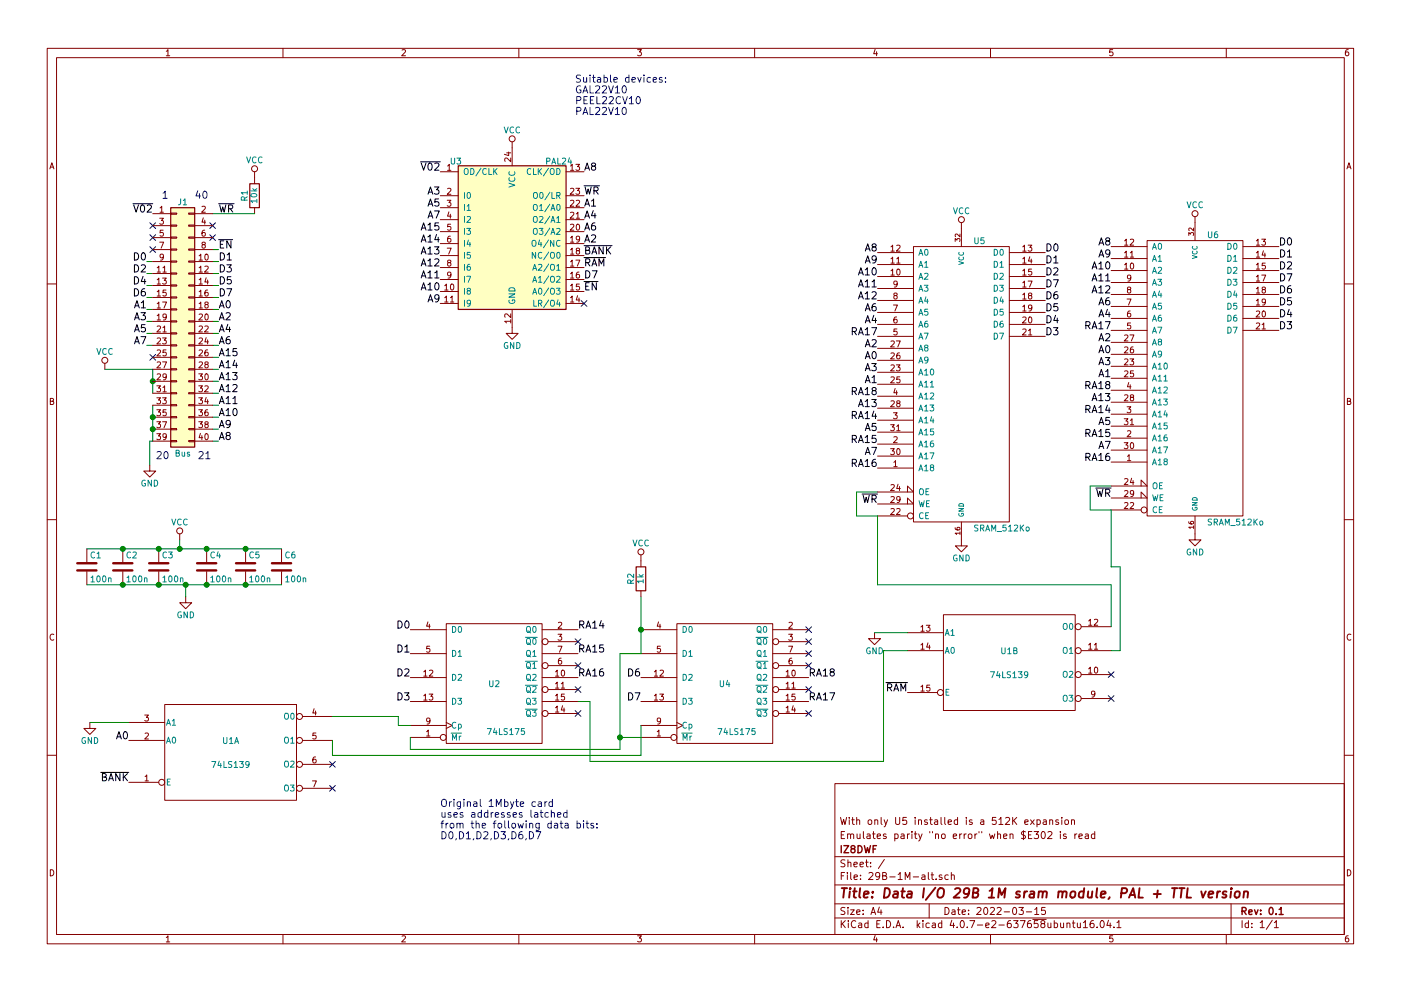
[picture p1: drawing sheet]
EESchema Schematic File Version 2
LIBS:power
LIBS:device
LIBS:switches
LIBS:relays
LIBS:motors
LIBS:transistors
LIBS:conn
LIBS:linear
LIBS:regul
LIBS:74xx
LIBS:cmos4000
LIBS:adc-dac
LIBS:memory
LIBS:xilinx
LIBS:microcontrollers
LIBS:dsp
LIBS:microchip
LIBS:analog_switches
LIBS:motorola
LIBS:texas
LIBS:intel
LIBS:audio
LIBS:interface
LIBS:digital-audio
LIBS:philips
LIBS:display
LIBS:cypress
LIBS:siliconi
LIBS:opto
LIBS:atmel
LIBS:contrib
LIBS:valves
LIBS:sram-large
LIBS:atf1502as-a
LIBS:Logic_Programmable
LIBS:29B-1M-alt-cache
EELAYER 25 0
EELAYER END
$Descr A4 11693 8268
encoding utf-8
Sheet 1 1
Title "Data I/O 29B 1M sram module, PAL + TTL version"
Date "2022-03-15"
Rev "0.1"
Comp "IZ8DWF"
Comment1 "Emulates parity \"no error\" when $E302 is read"
Comment2 "With only U5 installed is a 512K expansion"
Comment3 ""
Comment4 ""
$EndDescr
Text Label 1275 1775 2    60   ~ 0
~V02
Text Label 1825 1775 0    60   ~ 0
~WR
NoConn ~ 1275 1875
NoConn ~ 1275 1975
NoConn ~ 1275 2075
NoConn ~ 1775 1875
NoConn ~ 1775 1975
Text Label 1825 2075 0    60   ~ 0
~EN
Wire Wire Line
	1825 2075 1775 2075
Text Label 1225 2175 2    60   ~ 0
D0
Text Label 1225 2275 2    60   ~ 0
D2
Text Label 1225 2375 2    60   ~ 0
D4
Text Label 1225 2475 2    60   ~ 0
D6
Text Label 1825 2175 0    60   ~ 0
D1
Text Label 1825 2275 0    60   ~ 0
D3
Text Label 1825 2375 0    60   ~ 0
D5
Text Label 1825 2475 0    60   ~ 0
D7
$Comp
L GND #PWR01
U 1 1
P 1250 3875
F 0 "#PWR01" H 1250 3625 50  0001 C CNN
F 1 "GND" H 1250 3725 50  0000 C CNN
F 2 "" H 1250 3875 50  0001 C CNN
F 3 "" H 1250 3875 50  0001 C CNN
	1    1250 3875
	1    0    0    -1  
$EndComp
Wire Wire Line
	1275 3375 1275 3675
Wire Wire Line
	1275 3675 1250 3675
Wire Wire Line
	1250 3675 1250 3875
$Comp
L VCC #PWR02
U 1 1
P 875 3075
F 0 "#PWR02" H 875 2925 50  0001 C CNN
F 1 "VCC" H 875 3225 50  0000 C CNN
F 2 "" H 875 3075 50  0001 C CNN
F 3 "" H 875 3075 50  0001 C CNN
	1    875  3075
	1    0    0    -1  
$EndComp
Wire Wire Line
	875  3075 1275 3075
Wire Wire Line
	1275 3075 1275 3275
Connection ~ 1275 3175
$Comp
L VCC #PWR03
U 1 1
P 4275 1225
F 0 "#PWR03" H 4275 1075 50  0001 C CNN
F 1 "VCC" H 4275 1375 50  0000 C CNN
F 2 "" H 4275 1225 50  0001 C CNN
F 3 "" H 4275 1225 50  0001 C CNN
	1    4275 1225
	1    0    0    -1  
$EndComp
$Comp
L GND #PWR04
U 1 1
P 4275 2725
F 0 "#PWR04" H 4275 2475 50  0001 C CNN
F 1 "GND" H 4275 2575 50  0000 C CNN
F 2 "" H 4275 2725 50  0001 C CNN
F 3 "" H 4275 2725 50  0001 C CNN
	1    4275 2725
	1    0    0    -1  
$EndComp
NoConn ~ 1275 2975
Text Label 1225 2575 2    60   ~ 0
A1
Text Label 1225 2675 2    60   ~ 0
A3
Text Label 1225 2775 2    60   ~ 0
A5
Text Label 1225 2875 2    60   ~ 0
A7
Wire Wire Line
	1225 2175 1275 2175
Wire Wire Line
	1225 2275 1275 2275
Wire Wire Line
	1225 2375 1275 2375
Wire Wire Line
	1225 2475 1275 2475
Wire Wire Line
	1225 2575 1275 2575
Wire Wire Line
	1225 2675 1275 2675
Wire Wire Line
	1225 2775 1275 2775
Wire Wire Line
	1225 2875 1275 2875
Wire Wire Line
	1775 2175 1825 2175
Wire Wire Line
	1775 2275 1825 2275
Wire Wire Line
	1775 2375 1825 2375
Wire Wire Line
	1775 2475 1825 2475
Text Label 1825 2575 0    60   ~ 0
A0
Text Label 1825 2675 0    60   ~ 0
A2
Text Label 1825 2775 0    60   ~ 0
A4
Text Label 1825 2875 0    60   ~ 0
A6
Text Label 1825 2975 0    60   ~ 0
A15
Text Label 1825 3075 0    60   ~ 0
A14
Text Label 1825 3175 0    60   ~ 0
A13
Text Label 1825 3275 0    60   ~ 0
A12
Text Label 1825 3375 0    60   ~ 0
A11
Text Label 1825 3475 0    60   ~ 0
A10
Text Label 1825 3575 0    60   ~ 0
A9
Text Label 1825 3675 0    60   ~ 0
A8
Wire Wire Line
	1775 2675 1825 2675
Wire Wire Line
	1775 2775 1825 2775
Wire Wire Line
	1825 2875 1775 2875
Wire Wire Line
	1775 2975 1825 2975
Wire Wire Line
	1825 3075 1775 3075
Wire Wire Line
	1775 3175 1825 3175
Wire Wire Line
	1825 3275 1775 3275
Wire Wire Line
	1825 3375 1775 3375
Wire Wire Line
	1825 3475 1775 3475
Wire Wire Line
	1825 3575 1775 3575
Wire Wire Line
	1825 3675 1775 3675
Wire Wire Line
	1825 2575 1775 2575
Text Label 4875 2425 0    60   ~ 0
~EN
$Comp
L C C3
U 1 1
P 1325 4725
F 0 "C3" H 1350 4825 50  0000 L CNN
F 1 "100n" H 1350 4625 50  0000 L CNN
F 2 "Capacitors_SMD:C_0805_HandSoldering" H 1363 4575 50  0001 C CNN
F 3 "" H 1325 4725 50  0001 C CNN
	1    1325 4725
	1    0    0    -1  
$EndComp
$Comp
L C C2
U 1 1
P 1025 4725
F 0 "C2" H 1050 4825 50  0000 L CNN
F 1 "100n" H 1050 4625 50  0000 L CNN
F 2 "Capacitors_SMD:C_0805_HandSoldering" H 1063 4575 50  0001 C CNN
F 3 "" H 1025 4725 50  0001 C CNN
	1    1025 4725
	1    0    0    -1  
$EndComp
$Comp
L C C4
U 1 1
P 1725 4725
F 0 "C4" H 1750 4825 50  0000 L CNN
F 1 "100n" H 1750 4625 50  0000 L CNN
F 2 "Capacitors_SMD:C_0805_HandSoldering" H 1763 4575 50  0001 C CNN
F 3 "" H 1725 4725 50  0001 C CNN
	1    1725 4725
	1    0    0    -1  
$EndComp
$Comp
L C C5
U 1 1
P 2050 4725
F 0 "C5" H 2075 4825 50  0000 L CNN
F 1 "100n" H 2075 4625 50  0000 L CNN
F 2 "Capacitors_SMD:C_0805_HandSoldering" H 2088 4575 50  0001 C CNN
F 3 "" H 2050 4725 50  0001 C CNN
	1    2050 4725
	1    0    0    -1  
$EndComp
$Comp
L C C1
U 1 1
P 725 4725
F 0 "C1" H 750 4825 50  0000 L CNN
F 1 "100n" H 750 4625 50  0000 L CNN
F 2 "Capacitors_SMD:C_0805_HandSoldering" H 763 4575 50  0001 C CNN
F 3 "" H 725 4725 50  0001 C CNN
	1    725  4725
	1    0    0    -1  
$EndComp
$Comp
L C C6
U 1 1
P 2350 4725
F 0 "C6" H 2375 4825 50  0000 L CNN
F 1 "100n" H 2375 4625 50  0000 L CNN
F 2 "Capacitors_SMD:C_0805_HandSoldering" H 2388 4575 50  0001 C CNN
F 3 "" H 2350 4725 50  0001 C CNN
	1    2350 4725
	1    0    0    -1  
$EndComp
$Comp
L GND #PWR05
U 1 1
P 1550 4975
F 0 "#PWR05" H 1550 4725 50  0001 C CNN
F 1 "GND" H 1550 4825 50  0000 C CNN
F 2 "" H 1550 4975 50  0001 C CNN
F 3 "" H 1550 4975 50  0001 C CNN
	1    1550 4975
	1    0    0    -1  
$EndComp
$Comp
L VCC #PWR06
U 1 1
P 1500 4500
F 0 "#PWR06" H 1500 4350 50  0001 C CNN
F 1 "VCC" H 1500 4650 50  0000 C CNN
F 2 "" H 1500 4500 50  0001 C CNN
F 3 "" H 1500 4500 50  0001 C CNN
	1    1500 4500
	1    0    0    -1  
$EndComp
Wire Wire Line
	725  4575 2350 4575
Connection ~ 1025 4575
Connection ~ 1325 4575
Connection ~ 1725 4575
Connection ~ 2050 4575
Wire Wire Line
	725  4875 2350 4875
Connection ~ 1025 4875
Connection ~ 1325 4875
Connection ~ 1725 4875
Connection ~ 2050 4875
Wire Wire Line
	1500 4500 1500 4575
Connection ~ 1500 4575
Wire Wire Line
	1550 4975 1550 4875
Connection ~ 1550 4875
Text Label 3675 1425 2    60   ~ 0
~V02
Text Label 7325 3200 2    60   ~ 0
A1
Text Label 7325 3000 2    60   ~ 0
A0
Text Label 7325 2900 2    60   ~ 0
A2
Text Label 7325 3100 2    60   ~ 0
A3
Text Label 7325 2700 2    60   ~ 0
A4
Text Label 7325 3600 2    60   ~ 0
A5
Text Label 7325 2600 2    60   ~ 0
A6
Text Label 7325 3800 2    60   ~ 0
A7
Text Label 7325 2100 2    60   ~ 0
A8
Text Label 7325 2200 2    60   ~ 0
A9
Text Label 7325 2300 2    60   ~ 0
A10
Text Label 7325 2400 2    60   ~ 0
A11
Text Label 7325 2500 2    60   ~ 0
A12
Text Label 7325 3400 2    60   ~ 0
A13
Text Label 7325 3500 2    60   ~ 0
RA14
Text Label 7325 3700 2    60   ~ 0
RA15
Text Label 7325 3900 2    60   ~ 0
RA16
Text Label 7325 2800 2    60   ~ 0
RA17
Text Label 7325 3300 2    60   ~ 0
RA18
Text Label 1075 6175 2    60   ~ 0
A0
Text Label 4875 1725 0    60   ~ 0
A1
Text Label 4875 2025 0    60   ~ 0
A2
Text Label 3675 1625 2    60   ~ 0
A3
Text Label 4875 1825 0    60   ~ 0
A4
Text Label 3675 1725 2    60   ~ 0
A5
Text Label 4875 1925 0    60   ~ 0
A6
Text Label 3675 1825 2    60   ~ 0
A7
Text Label 4875 1425 0    60   ~ 0
A8
Text Label 3675 2525 2    60   ~ 0
A9
Text Label 3675 2425 2    60   ~ 0
A10
Text Label 3675 2325 2    60   ~ 0
A11
Text Label 3675 2225 2    60   ~ 0
A12
Text Label 3675 2125 2    60   ~ 0
A13
Text Label 3675 2025 2    60   ~ 0
A14
Text Label 3675 1925 2    60   ~ 0
A15
Text Label 3425 5250 2    60   ~ 0
D0
Text Label 3425 5450 2    60   ~ 0
D1
Text Label 3425 5650 2    60   ~ 0
D2
Text Label 3425 5850 2    60   ~ 0
D3
Text Label 5350 5650 2    60   ~ 0
D6
Text Label 5350 5850 2    60   ~ 0
D7
Text Label 6750 5650 0    60   ~ 0
RA18
Text Label 6750 5850 0    60   ~ 0
RA17
Text Label 4825 5650 0    60   ~ 0
RA16
Text Label 4825 5450 0    60   ~ 0
RA15
Text Label 4825 5250 0    60   ~ 0
RA14
Text Label 9275 4150 2    60   ~ 0
~WR
$Comp
L R R1
U 1 1
P 2125 1625
F 0 "R1" V 2205 1625 50  0000 C CNN
F 1 "10k" V 2125 1625 50  0000 C CNN
F 2 "Resistors_SMD:R_0805_HandSoldering" V 2055 1625 50  0001 C CNN
F 3 "" H 2125 1625 50  0001 C CNN
	1    2125 1625
	-1   0    0    1   
$EndComp
$Comp
L VCC #PWR07
U 1 1
P 2125 1475
F 0 "#PWR07" H 2125 1325 50  0001 C CNN
F 1 "VCC" H 2125 1625 50  0000 C CNN
F 2 "" H 2125 1475 50  0001 C CNN
F 3 "" H 2125 1475 50  0001 C CNN
	1    2125 1475
	1    0    0    -1  
$EndComp
Text Label 8725 2400 0    60   ~ 0
D7
Text Label 8725 2500 0    60   ~ 0
D6
Text Label 8725 2600 0    60   ~ 0
D5
Text Label 8725 2700 0    60   ~ 0
D4
Text Label 8725 2800 0    60   ~ 0
D3
Text Label 8725 2300 0    60   ~ 0
D2
Text Label 8725 2200 0    60   ~ 0
D1
Text Label 8725 2100 0    60   ~ 0
D0
Text Notes 3675 7000 0    60   ~ 0
Original 1Mbyte card\nuses addresses latched \nfrom the following data bits:\nD0,D1,D2,D3,D6,D7
Wire Wire Line
	1775 1775 2125 1775
Text Label 4875 1625 0    60   ~ 0
~WR
$Comp
L SRAM_512Ko U6
U 1 1
P 9975 3150
F 0 "U6" H 10075 4350 50  0000 L CNN
F 1 "SRAM_512Ko" H 10075 1950 50  0000 L CNN
F 2 "Housings_DIP:DIP-32_W15.24mm_Socket" H 9975 3150 50  0001 C CNN
F 3 "" H 9975 3150 50  0001 C CNN
	1    9975 3150
	1    0    0    -1  
$EndComp
$Comp
L SRAM_512Ko U5
U 1 1
P 8025 3200
F 0 "U5" H 8125 4400 50  0000 L CNN
F 1 "SRAM_512Ko" H 8125 2000 50  0000 L CNN
F 2 "Housings_DIP:DIP-32_W15.24mm_Socket" H 8025 3200 50  0001 C CNN
F 3 "" H 8025 3200 50  0001 C CNN
	1    8025 3200
	1    0    0    -1  
$EndComp
$Comp
L 74LS175 U4
U 1 1
P 6050 5700
F 0 "U4" H 6050 5700 50  0000 C CNN
F 1 "74LS175" H 6150 5300 50  0000 C CNN
F 2 "Housings_SOIC:SOIC-16_3.9x9.9mm_Pitch1.27mm" H 6050 5700 50  0001 C CNN
F 3 "" H 6050 5700 50  0001 C CNN
	1    6050 5700
	1    0    0    -1  
$EndComp
$Comp
L 74LS175 U2
U 1 1
P 4125 5700
F 0 "U2" H 4125 5700 50  0000 C CNN
F 1 "74LS175" H 4225 5300 50  0000 C CNN
F 2 "Housings_SOIC:SOIC-16_3.9x9.9mm_Pitch1.27mm" H 4125 5700 50  0001 C CNN
F 3 "" H 4125 5700 50  0001 C CNN
	1    4125 5700
	1    0    0    -1  
$EndComp
$Comp
L 74LS139 U1
U 2 1
P 8425 5525
F 0 "U1" H 8425 5625 50  0000 C CNN
F 1 "74LS139" H 8425 5425 50  0000 C CNN
F 2 "Housings_SOIC:SOIC-16_3.9x9.9mm_Pitch1.27mm" H 8425 5525 50  0001 C CNN
F 3 "" H 8425 5525 50  0001 C CNN
	2    8425 5525
	1    0    0    -1  
$EndComp
$Comp
L 74LS139 U1
U 1 1
P 1925 6275
F 0 "U1" H 1925 6375 50  0000 C CNN
F 1 "74LS139" H 1925 6175 50  0000 C CNN
F 2 "Housings_SOIC:SOIC-16_3.9x9.9mm_Pitch1.27mm" H 1925 6275 50  0001 C CNN
F 3 "" H 1925 6275 50  0001 C CNN
	1    1925 6275
	1    0    0    -1  
$EndComp
Text Notes 4800 950  0    60   ~ 0
Suitable devices:\nGAL22V10\nPEEL22CV10\nPAL22V10
$Comp
L R R2
U 1 1
P 5350 4825
F 0 "R2" V 5430 4825 50  0000 C CNN
F 1 "1k" V 5350 4825 50  0000 C CNN
F 2 "Resistors_SMD:R_0805_HandSoldering" V 5280 4825 50  0001 C CNN
F 3 "" H 5350 4825 50  0001 C CNN
	1    5350 4825
	-1   0    0    1   
$EndComp
$Comp
L PAL24 U3
U 1 1
P 4275 2025
F 0 "U3" H 3805 2715 50  0000 C CNN
F 1 "PAL24" H 4665 2715 50  0000 C CNN
F 2 "Housings_DIP:DIP-24_W7.62mm_Socket" H 4275 1975 50  0001 C CNN
F 3 "" H 4275 1975 50  0001 C CNN
	1    4275 2025
	1    0    0    -1  
$EndComp
$Comp
L VCC #PWR08
U 1 1
P 5350 4675
F 0 "#PWR08" H 5350 4525 50  0001 C CNN
F 1 "VCC" H 5350 4825 50  0000 C CNN
F 2 "" H 5350 4675 50  0001 C CNN
F 3 "" H 5350 4675 50  0001 C CNN
	1    5350 4675
	1    0    0    -1  
$EndComp
Wire Wire Line
	5350 4975 5350 5450
Connection ~ 5350 5250
Wire Wire Line
	5350 5450 5175 5450
Wire Wire Line
	5175 5450 5175 6250
Wire Wire Line
	5175 6150 5350 6150
Wire Wire Line
	3425 6150 3425 6250
Wire Wire Line
	3425 6250 5175 6250
Connection ~ 5175 6150
$Comp
L GND #PWR09
U 1 1
P 750 6025
F 0 "#PWR09" H 750 5775 50  0001 C CNN
F 1 "GND" H 750 5875 50  0000 C CNN
F 2 "" H 750 6025 50  0001 C CNN
F 3 "" H 750 6025 50  0001 C CNN
	1    750  6025
	1    0    0    -1  
$EndComp
Wire Wire Line
	1075 6025 750  6025
NoConn ~ 2775 6375
NoConn ~ 2775 6575
NoConn ~ 4825 5350
NoConn ~ 4825 5550
NoConn ~ 4825 5750
NoConn ~ 4825 5950
NoConn ~ 6750 5350
NoConn ~ 6750 5550
NoConn ~ 6750 5750
NoConn ~ 6750 5950
NoConn ~ 6750 5250
NoConn ~ 6750 5450
Wire Wire Line
	2775 5975 3325 5975
Wire Wire Line
	3325 5975 3325 6050
Wire Wire Line
	3325 6050 3425 6050
Wire Wire Line
	2775 6175 2775 6300
Wire Wire Line
	2775 6300 5350 6300
Wire Wire Line
	5350 6300 5350 6050
Wire Wire Line
	7375 5425 7575 5425
Wire Wire Line
	4925 6350 4925 5850
Wire Wire Line
	4925 5850 4825 5850
Wire Wire Line
	7150 4100 7325 4100
Wire Wire Line
	7150 4300 7325 4300
Wire Wire Line
	7325 4300 7325 4875
Wire Wire Line
	7325 4875 9275 4875
Wire Wire Line
	9275 4875 9275 5225
Wire Wire Line
	9275 4050 9100 4050
Wire Wire Line
	9100 4050 9100 4250
Wire Wire Line
	9100 4250 9275 4250
Wire Wire Line
	9275 4250 9275 4725
Wire Wire Line
	9275 4725 9350 4725
Wire Wire Line
	9350 4725 9350 5425
Wire Wire Line
	9350 5425 9275 5425
NoConn ~ 9275 5625
NoConn ~ 9275 5825
$Comp
L GND #PWR010
U 1 1
P 9975 4450
F 0 "#PWR010" H 9975 4200 50  0001 C CNN
F 1 "GND" H 9975 4300 50  0000 C CNN
F 2 "" H 9975 4450 50  0001 C CNN
F 3 "" H 9975 4450 50  0001 C CNN
	1    9975 4450
	1    0    0    -1  
$EndComp
$Comp
L GND #PWR011
U 1 1
P 8025 4500
F 0 "#PWR011" H 8025 4250 50  0001 C CNN
F 1 "GND" H 8025 4350 50  0000 C CNN
F 2 "" H 8025 4500 50  0001 C CNN
F 3 "" H 8025 4500 50  0001 C CNN
	1    8025 4500
	1    0    0    -1  
$EndComp
$Comp
L GND #PWR012
U 1 1
P 7300 5275
F 0 "#PWR012" H 7300 5025 50  0001 C CNN
F 1 "GND" H 7300 5125 50  0000 C CNN
F 2 "" H 7300 5275 50  0001 C CNN
F 3 "" H 7300 5275 50  0001 C CNN
	1    7300 5275
	1    0    0    -1  
$EndComp
Wire Wire Line
	7300 5275 7575 5275
Text Label 4875 2325 0    60   ~ 0
D7
Text Label 7325 4200 2    60   ~ 0
~WR
Wire Wire Line
	7150 4100 7150 4300
$Comp
L VCC #PWR013
U 1 1
P 8025 1900
F 0 "#PWR013" H 8025 1750 50  0001 C CNN
F 1 "VCC" H 8025 2050 50  0000 C CNN
F 2 "" H 8025 1900 50  0001 C CNN
F 3 "" H 8025 1900 50  0001 C CNN
	1    8025 1900
	1    0    0    -1  
$EndComp
$Comp
L VCC #PWR014
U 1 1
P 9975 1850
F 0 "#PWR014" H 9975 1700 50  0001 C CNN
F 1 "VCC" H 9975 2000 50  0000 C CNN
F 2 "" H 9975 1850 50  0001 C CNN
F 3 "" H 9975 1850 50  0001 C CNN
	1    9975 1850
	1    0    0    -1  
$EndComp
NoConn ~ 4875 2525
Text Label 4875 2125 0    60   ~ 0
~BANK
Text Label 1075 6525 2    60   ~ 0
~BANK
Text Label 4875 2225 0    60   ~ 0
~RAM
Text Label 7575 5775 2    60   ~ 0
~RAM
Wire Wire Line
	7375 5425 7375 6350
Wire Wire Line
	7375 6350 4925 6350
Text Label 10675 2550 0    60   ~ 0
D5
Text Label 10675 2050 0    60   ~ 0
D0
Text Label 10675 2150 0    60   ~ 0
D1
Text Label 10675 2250 0    60   ~ 0
D2
Text Label 10675 2750 0    60   ~ 0
D3
Text Label 10675 2650 0    60   ~ 0
D4
Text Label 10675 2450 0    60   ~ 0
D6
Text Label 10675 2350 0    60   ~ 0
D7
Text Label 9275 2950 2    60   ~ 0
A0
Text Label 9275 3150 2    60   ~ 0
A1
Text Label 9275 2850 2    60   ~ 0
A2
Text Label 9275 3050 2    60   ~ 0
A3
Text Label 9275 2650 2    60   ~ 0
A4
Text Label 9275 3550 2    60   ~ 0
A5
Text Label 9275 2550 2    60   ~ 0
A6
Text Label 9275 3750 2    60   ~ 0
A7
Text Label 9275 2050 2    60   ~ 0
A8
Text Label 9275 2150 2    60   ~ 0
A9
Text Label 9275 2250 2    60   ~ 0
A10
Text Label 9275 2350 2    60   ~ 0
A11
Text Label 9275 2450 2    60   ~ 0
A12
Text Label 9275 3350 2    60   ~ 0
A13
Text Label 9275 3450 2    60   ~ 0
RA14
Text Label 9275 3650 2    60   ~ 0
RA15
Text Label 9275 3850 2    60   ~ 0
RA16
Text Label 9275 2750 2    60   ~ 0
RA17
Text Label 9275 3250 2    60   ~ 0
RA18
$Comp
L Conn_02x20_Odd_Even J1
U 1 1
P 1475 2675
F 0 "J1" H 1525 3675 50  0000 C CNN
F 1 "Bus" H 1525 1575 50  0000 C CNN
F 2 "Pin_Headers:Pin_Header_Straight_2x20_Pitch2.54mm" H 1475 2675 50  0001 C CNN
F 3 "" H 1475 2675 50  0001 C CNN
	1    1475 2675
	1    0    0    -1  
$EndComp
Connection ~ 1275 3575
Connection ~ 1275 3475
Text Notes 1350 1650 0    60   ~ 0
1
Text Notes 1625 1650 0    60   ~ 0
40
Text Notes 1300 3825 0    60   ~ 0
20
Text Notes 1650 3825 0    60   ~ 0
21
$EndSCHEMATC
